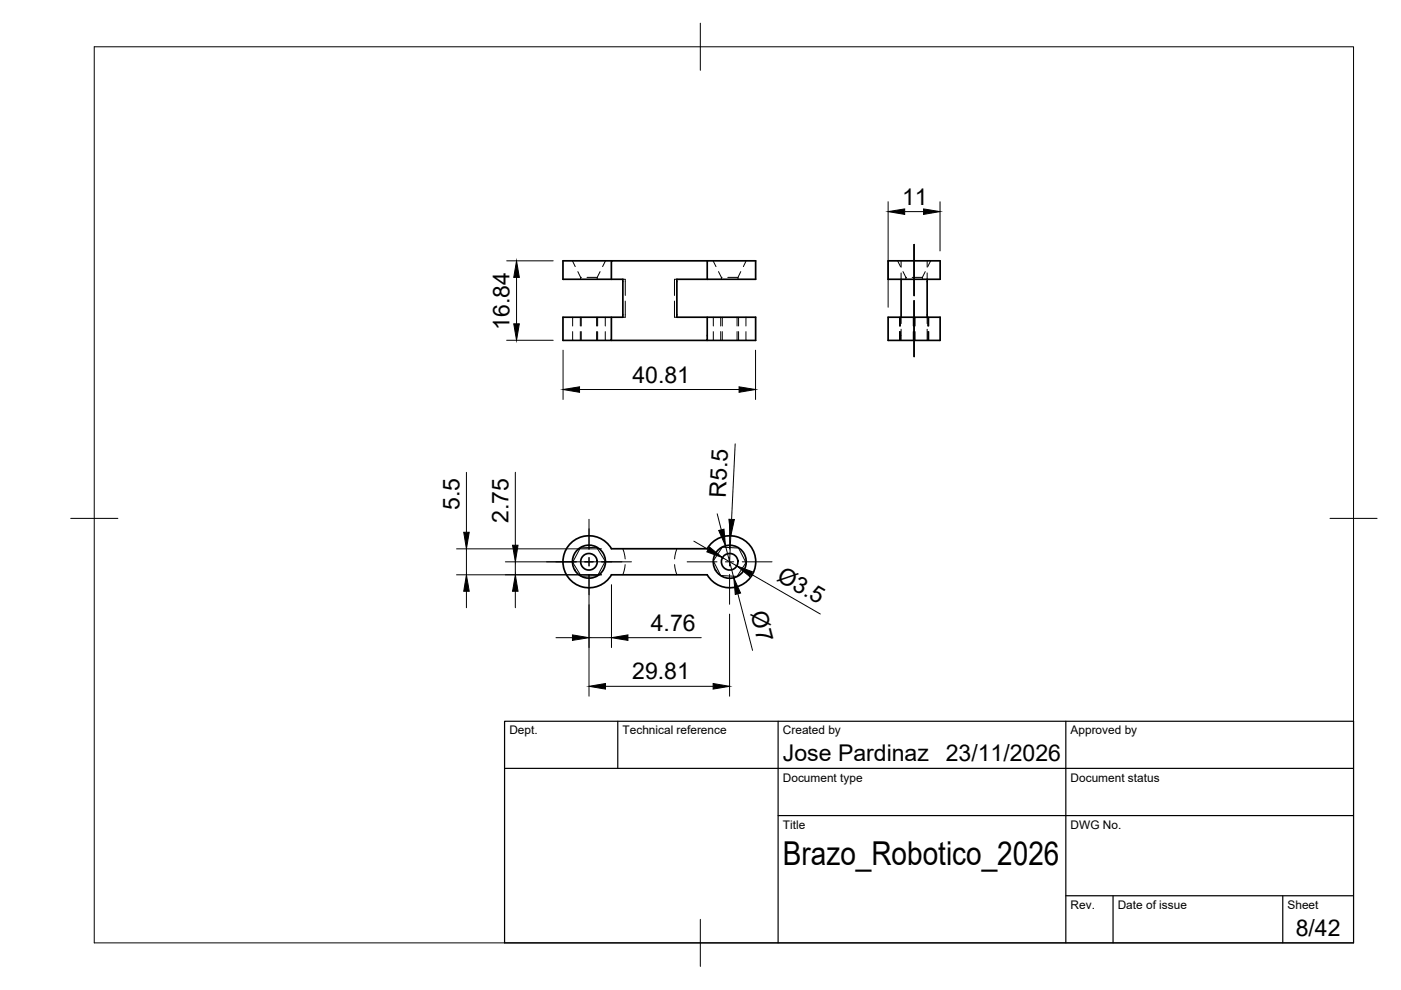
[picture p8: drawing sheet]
<svg xmlns="http://www.w3.org/2000/svg" width="297mm" height="210mm" viewBox="0 0 297 210" stroke-linecap="round" stroke-linejoin="round" font-family="sans-serif">
<!-- layer: Hidden -->
<g fill="none" stroke="#000" stroke-width=".21">
<path d="M121.4 55.3l.6 1.2M122.5 57.6l.6 1.2M123.1 58.8h.2M123.1 58.8v.4M124.5 58.8h2.1M126.6 58.8v.4M127.2 57.6l-.6 1.2M128.4 55.3l-.6 1.2M132.1 59.2h.5v3.4M143.5 59.2h-.5v3.4M151.2 55.3l.6 1.2M152.3 57.6l.7 1.2"/>
<path d="M153 58.8h.1M153 58.8v.4M154.3 58.8h2.2M156.5 58.8v.4M157.1 57.6l-.6 1.2M158.2 55.3l-.6 1.2M190.3 55.3l.6 1.2M191.1 55.3v1.4M191.1 57.9v1.3M191.5 57.6l.6 1.2M192.1 58.8h.1M192.1 58.8v.4"/>
<path d="M193.4 58.8h2.2M195.6 58.8v.4M196.2 57.6l-.6 1.2M196.6 55.3v1.4M196.6 57.9v1.3M197.3 55.3l-.6 1.2M121.4 67.3v1.8M121.4 70.3v1.9M123 67.3v1.8M123 70.3v1.9M123.2 67.3v1.8M123.2 70.3v1.9"/>
<path d="M126.5 67.3v1.8M126.5 70.3v1.9M126.7 67.3v1.8M126.7 70.3v1.9M128.3 67.3v1.8M128.3 70.3v1.9M132.6 63.8v3.5h-.5M143 63.8v3.5h.5M151.2 67.3v1.8M151.2 70.3v1.9M152.8 67.3v1.8M152.8 70.3v1.9"/>
<path d="M153.1 67.3v1.8M153.1 70.3v1.9M156.3 67.3v1.8M156.3 70.3v1.9M156.6 67.3v1.8M156.6 70.3v1.9M158.2 67.3v1.8M158.2 70.3v1.9M190.7 67.3v1.8M190.7 70.3v1.9M190.8 67.3v1.8M190.8 70.3v1.9"/>
<path d="M190.9 67.3v1.8M190.9 70.3v1.9M191.1 67.3v1.3M191.1 69.8v2.4M193.6 67.3v1.8M193.6 70.3v1.9M193.7 67.3v1.8M193.7 70.3v1.9M193.9 67.3v1.8M193.9 70.3v1.9M194 67.3v1.8M194 70.3v1.9"/>
<path d="M196.6 69.8v2.4M196.6 67.3v1.3M196.7 67.3v1.8M196.7 70.3v1.9M196.8 67.3v1.8M196.8 70.3v1.9M196.9 67.3v1.8M196.9 70.3v1.9M123 116.2l3.5-.2 1.8 3-1.6 3.1-3.5 .1-1.8-3zM132.1 116.3l.4 2.2M132.5 119.7l-.4 2.2M143 119.7l.5 2.2"/>
<path d="M143.5 116.3l-.5 2.2M153.1 116l3.5 .2 1.6 3.1-1.9 2.9-3.5-.2-1.6-3.1z"/>
</g>
<!-- layer: Visible -->
<g fill="none" stroke="#000" stroke-width=".36">
<path d="M129.6 55.3h-10.2v3.9h12.7v8.1h-12.7v4.9h10.2v-4.9M149.9 59.2v-3.9h10.3v3.9h-16.7v8.1h16.7v4.9h-10.3M149.9 55.3h-20.3v3.9M188.3 55.3h11v3.9h-11zM191.1 59.2v8.1M196.6 59.2v8.1M149.9 67.3v4.9h-20.3M188.3 67.3h11v4.9h-11zM120.7 115.4a5.5 5.5 0 0 1 8.9 .9l20.3 .1a5.5 5.5 0 0 1 8.4-1.5 5.5 5.5 0 0 1 0 8.4 5.5 5.5 0 0 1-8.4-1.4h-20.3a5.5 5.5 0 0 1-8 1.7 5.5 5.5 0 0 1-.9-8.2z"/>
<circle cx="124.9" cy="119.1" r="1.75"/>
<circle cx="124.9" cy="119.1" r="3.5"/>
<circle cx="154.7" cy="119.1" r="1.75"/>
<circle cx="154.7" cy="119.1" r="3.5"/>
</g>
<!-- layer: BORDER -->
<path d="M20 9.9h267v190h-267zM148.5 4.9v10M15 109.9h10M282 109.9h10M148.5 194.9v10" fill="none" stroke="#000" stroke-width=".21"/>
<!-- layer: TITLEBLOCK -->
<path d="M107 152.9h180v47h-180zM131 152.9v10M165 152.9v47M226 152.9v47M107 162.9h180M165 172.9h122M226 189.9h61M236 189.9v10M272 189.9v10" fill="none" stroke="#000" stroke-width=".25"/>
<!-- layer: Smart Centers -->
<g fill="none" stroke="#000" stroke-width=".21">
<path d="M193.8 51.8v10.9M193.8 63.7v11.9M115.9 119.1h6.3M124 119.1h1.8M124.9 110.1v6.3M124.9 118.2v1.8M127.6 119.1h6.3M145.7 119.1h6.3M153.8 119.1h1.8M154.7 110.1v6.3M154.7 118.2v1.8M157.4 119.1h6.3"/>
<path d="M124.9 121.8v6.3M154.7 121.8v6.3"/>
</g>
<!-- layer: FD_Dimensions -->
<g fill="none" stroke="#000" stroke-width=".21">
<path d="M107.4 55.3h9.9M109.5 58.8v9.9M188.3 42.8v22.3M191.8 44.9h4M199.3 42.8v10.4M107.4 72.2h9.9M119.4 74.2v10.5M160.2 74.2v10.5M122.9 82.6h33.8M155.9 94.1l-.8 16M96.8 116.4h30.7M98.9 100.2v12.7"/>
<path d="M98.9 116.4v5.5M107.1 119.1h22.7M109.3 100.1v15.5M109.3 119.1v2.8M147.1 114.7l3 1.8M152.1 108.9l.8 3.4M153.2 118.2l3 1.8M153.8 115.7l1.8 6.8M154.9 113.6l-.2 5.5M96.8 121.9h30.7M98.9 125.4v3.5M109.3 125.4v3.5"/>
<path d="M117.9 135.2h3.5M124.9 128.2v19.4M124.9 135.2h4.7M129.6 124v13.3M133.1 135.2h15.6M154.7 130.2v17.4M156.4 125.9l3.2 12M159.2 121.7l14.7 8.5M128.4 145.5h22.8"/>
</g>
<g fill="#000" stroke="#000" stroke-width=".21">
<path d="M109.5 55.3l.6 3.5h-1.2zM188.3 44.9l3.5-.6v1.2zM195.8 44.3l3.5 .6-3.5 .6zM108.9 68.7h1.2l-.6 3.5zM119.4 82.6l3.5-.6v1.2zM156.7 82l3.5 .6-3.5 .6zM98.3 112.9h1.2l-.6 3.5zM108.7 115.6h1.1l-.5 3.5zM150.4 116l2.8 2.2-3.3-1.2zM152.4 112.5l1.1-.3 .3 3.5zM154.5 110.1h1.2l-.8 3.5zM98.9 121.9l.6 3.5h-1.2z"/>
<path d="M109.3 121.9l.5 3.5h-1.1zM121.4 134.6l3.5 .6-3.5 .6zM129.6 135.2l3.5-.6v1.2zM155.6 122.5l1.4 3.2-1.1 .3zM156.2 120l3.3 1.2-.6 1zM124.9 145.5l3.5-.6v1.2zM151.2 144.9l3.5 .6-3.5 .6z"/>
</g>
<text font-size="7" x="166" y="183.4">Brazo_Robotico_2026</text>
<g font-size="4.9">
<text x="191.3" y="43.5">11</text>
<text x="108.1" y="70" transform="rotate(-90 108.1 70)">16.84</text>
<text x="134.1" y="81.1">40.81</text>
<text x="153.9" y="105.6" transform="rotate(-87 153.9 105.6)">R5.5</text>
<text x="97.4" y="108.2" transform="rotate(-90 97.4 108.2)">5.5</text>
<text x="107.8" y="110.9" transform="rotate(-90 107.8 110.9)">2.75</text>
<text x="164.5" y="123" transform="rotate(30 164.5 123)">Ø3.5</text>
<text x="159.1" y="130" transform="rotate(76 159.1 130)">Ø7</text>
<text x="138" y="133.7">4.76</text>
<text x="134" y="144.1">29.81</text>
<text x="166" y="161.4">Jose Pardinaz</text>
<text x="200.5" y="161.4">23/11/2026</text>
<text x="274.7" y="198.6">8/42</text>
</g>
<g font-size="2.5">
<text x="108" y="155.7">Dept.</text>
<text x="132" y="155.7">Technical reference</text>
<text x="166" y="155.7">Created by</text>
<text x="227" y="155.7">Approved by</text>
<text x="166" y="165.7">Document type</text>
<text x="227" y="165.7">Document status</text>
<text x="166" y="175.7">Title</text>
<text x="227" y="175.7">DWG No.</text>
<text x="227" y="192.7">Rev.</text>
<text x="237" y="192.7">Date of issue</text>
<text x="273" y="192.7">Sheet</text>
</g>
</svg>
